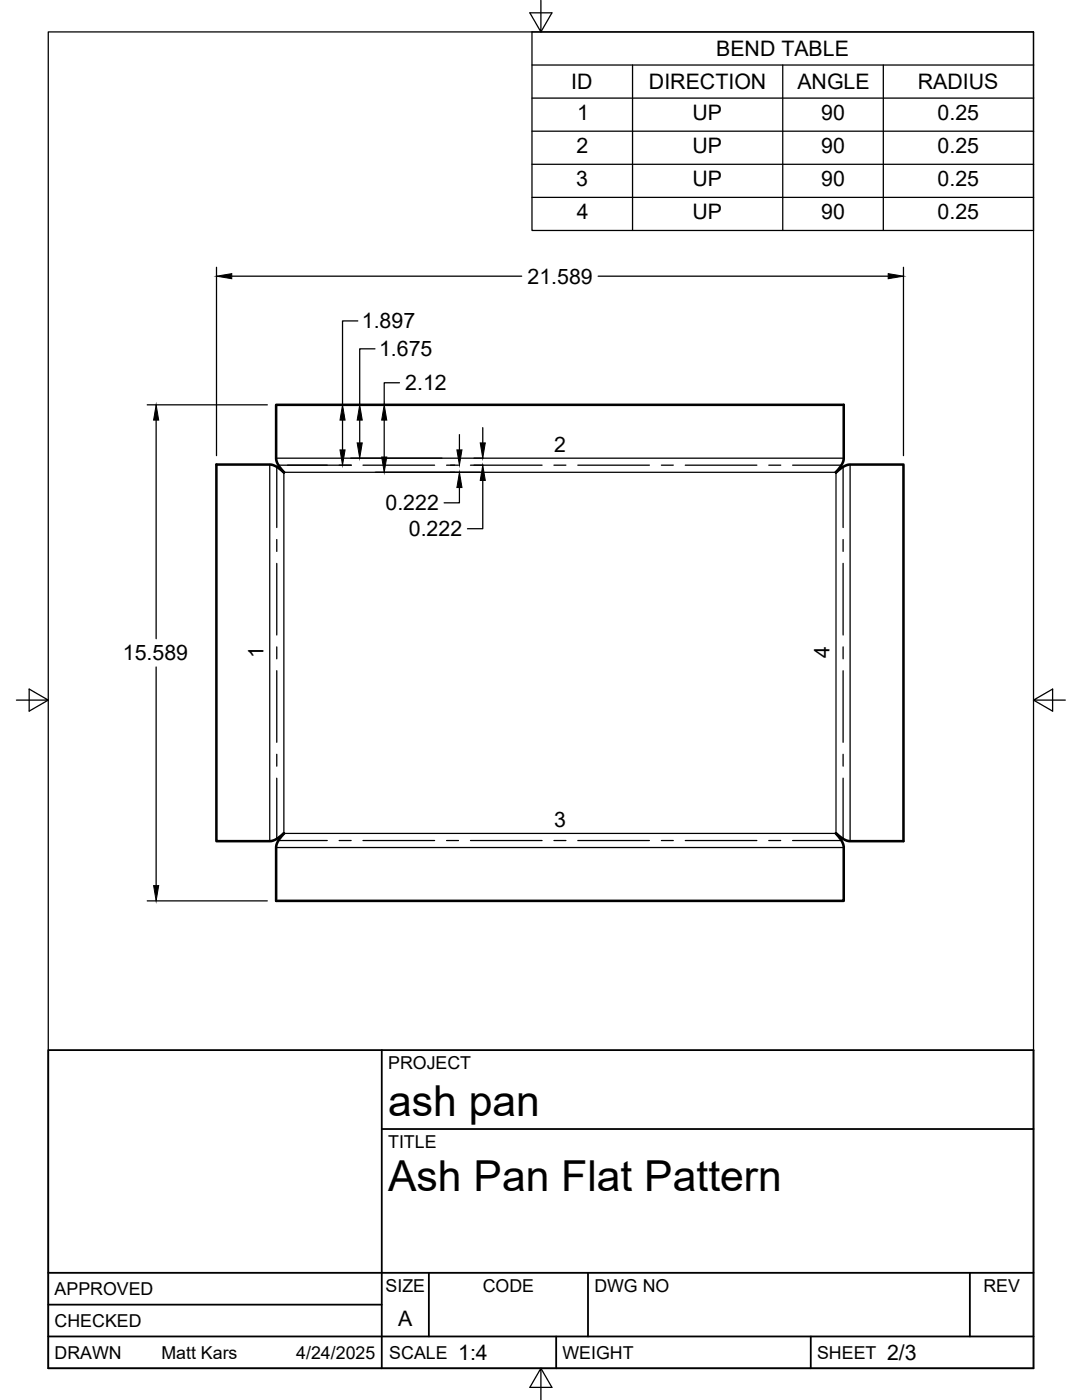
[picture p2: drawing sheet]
<svg xmlns="http://www.w3.org/2000/svg" width="216mm" height="279mm" viewBox="0 0 216 279" stroke-linecap="round" stroke-linejoin="round" font-family="sans-serif">
<!-- layer: Visible -->
<path d="M55.1 80.8h113.3v10.8l-.4 1.2-1.2 1.5 1.6-1.2 1.1-.4h10.8v75.2h-10.8l-1.2-.4-1.5-1.2 1.2 1.5 .4 1.2v10.8h-113.3v-10.8l.4-1.2 1.2-1.5-1.6 1.2-1.1 .4h-10.8v-75.2h10.8l1.1 .4 1.6 1.2-1.2-1.5-.4-1.2z" fill="none" stroke="#000" stroke-width=".51"/>
<!-- layer: Bend Center -->
<g fill="none" stroke="#000" stroke-width=".25">
<path d="M55.2 93.2v12.1M55.6 92.8h9.7M67.7 92.8h2.4M72.4 92.8h14.3M89.1 92.8h2.4M93.9 92.8h14.3M110.5 92.8h2.4M115.3 92.8h14.3M132 92.8h2.3M136.7 92.8h14.3M153.4 92.8h2.4M158.2 92.8h9.7"/>
<path d="M168.2 93.2v12.1M55.2 107.7v2.3M55.2 112.4v14.3M168.2 107.7v2.3M168.2 112.4v14.3M55.2 129.1v2.4M55.2 133.9v14.2M168.2 129.1v2.4M168.2 133.9v14.2M55.2 150.5v2.4M55.2 155.3v12.1M168.2 150.5v2.4"/>
<path d="M168.2 155.3v12.1M55.6 167.7h9.7M67.7 167.7h2.4M72.4 167.7h14.3M89.1 167.7h2.4M93.9 167.7h14.3M110.5 167.7h2.4M115.3 167.7h14.3M132 167.7h2.3M136.7 167.7h14.3M153.4 167.7h2.4M158.2 167.7h9.7"/>
</g>
<!-- layer: Visible Narrow -->
<path d="M53.8 92.7v75.2M55.1 91.4h113.3M56.6 94.3v72M56.7 94.3h110.1M166.8 94.3v72M169.6 92.7v75.2M55.1 169.1h113.3M56.7 166.3h110.1" fill="none" stroke="#000" stroke-width=".25"/>
<!-- layer: Border -->
<path d="M9.6 6.4h196.6v266.7h-196.6zM107.9 0v6.4l-2.2-3.8h4.4l-2.2 3.8M3.3 139.7h6.3l-3.8-2.2v4.4l3.8-2.2M206.2 139.7l3.8 2.2v-4.4l-3.8 2.2h6.4M107.9 273.1l2.2 3.8h-4.4l2.2-3.8v6.3" fill="none" stroke="#000" stroke-width=".25"/>
<!-- layer: Titleblock -->
<path d="M9.6 209.6h196.6v63.5h-196.6zM76.2 209.6v63.5M76.2 225.3h130M9.6 254h196.6M85.6 254v12.7M117.3 254v12.7M193.5 254v12.7M9.6 266.7h196.6M9.6 260.4h66.6M111 266.7v6.4M161.8 266.7v6.4" fill="none" stroke="#000" stroke-width=".36"/>
<!-- layer: Bend Tables -->
<path d="M106.2 6.4h100v39.6h-100zM106.2 13h100M106.2 19.6h100M126.2 13v33M156.2 13v33M176.3 13v33M106.2 26.2h100M106.2 32.8h100M106.2 39.4h100" fill="none" stroke="#000" stroke-width=".25"/>
<!-- layer: FD_Dimensions -->
<g fill="none" stroke="#000" stroke-width=".25">
<path d="M43.2 53.3v37.6M46.2 55.1h57.9M119.4 55.1h57.8M180.3 53.3v37.6M71.4 64.1h-3.1v16.7M74.8 69.6h-3v11.2M79.7 76.4h-3v4.4M29.4 80.8h23.9M31.2 83.8v43.7M57.4 80.8h38.5M57.4 92.8h12.7M68.3 83.8v6"/>
<path d="M70 91.4h18.2M71.8 83.8v4.6M74.9 94.3h21M76.7 83.8v7.4M89.9 92.8h.8M91.7 97.3v3.1h-3.1M91.7 86.7v3.1M94.6 91.4h1.8M94.6 92.8h1.8M96.3 95.9v9.6h-3M96.3 85.3v3.1M31.2 133.1v43.6"/>
<path d="M29.4 179.8h23.9"/>
</g>
<g fill="#000" stroke="#000" stroke-width=".2">
<path d="M43.2 55.1l3-.5v1zM177.2 54.6l3.1 .5-3.1 .5zM31.2 80.8l.5 3h-1.1zM67.8 89.8h1.1l-.6 3zM68.3 80.8l.6 3h-1.1zM71.3 88.4h1l-.5 3zM71.8 80.8l.5 3h-1zM76.2 91.2h1l-.5 3.1zM76.7 80.8l.5 3h-1zM91.2 89.8h1l-.5 3zM91.7 94.3l.5 3h-1zM95.8 88.4h1l-.5 3z"/>
<path d="M96.3 92.8l.5 3.1h-1zM30.6 176.7h1.1l-.5 3.1z"/>
</g>
<g font-size="8.5">
<text x="77.4" y="222.8">ash pan</text>
<text x="77.4" y="237.8">Ash Pan Flat Pattern</text>
</g>
<g font-size="4.3">
<text x="142.9" y="11.2">BEND TABLE</text>
<text x="114" y="17.8">ID</text>
<text x="129.5" y="17.8">DIRECTION</text>
<text x="159.1" y="17.8">ANGLE</text>
<text x="183.1" y="17.8">RADIUS</text>
<text x="115.2" y="23.9">1</text>
<text x="138.2" y="23.9">UP</text>
<text x="163.9" y="23.9">90</text>
<text x="187.1" y="23.9">0.25</text>
<text x="115" y="30.5">2</text>
<text x="138.2" y="30.5">UP</text>
<text x="163.9" y="30.5">90</text>
<text x="187.1" y="30.5">0.25</text>
<text x="115" y="37.1">3</text>
<text x="138.2" y="37.1">UP</text>
<text x="163.9" y="37.1">90</text>
<text x="187.1" y="37.1">0.25</text>
<text x="115.1" y="43.7">4</text>
<text x="138.2" y="43.7">UP</text>
<text x="163.9" y="43.7">90</text>
<text x="187.1" y="43.7">0.25</text>
<text x="105.3" y="56.6">21.589</text>
<text x="72.2" y="65.6">1.897</text>
<text x="75.6" y="71.1">1.675</text>
<text x="80.9" y="77.9">2.12</text>
<text x="110.6" y="90.2">2</text>
<text x="76.9" y="101.9">0.222</text>
<text x="81.6" y="107">0.222</text>
<text x="24.5" y="131.8">15.589</text>
<text x="52.6" y="131.3" transform="rotate(-90 52.6 131.3)">1</text>
<text x="165.5" y="131.4" transform="rotate(-90 165.5 131.4)">4</text>
<text x="110.6" y="165">3</text>
<text x="79.5" y="264.5">A</text>
<text x="91.4" y="271.4">1:4</text>
<text x="177" y="271.4">2/3</text>
</g>
<g font-size="3.5">
<text x="77.4" y="213.4">PROJECT</text>
<text x="77.4" y="229.1">TITLE</text>
<text x="76.9" y="257.8">SIZE</text>
<text x="96.3" y="257.8">CODE</text>
<text x="118.6" y="257.8">DWG NO</text>
<text x="196.2" y="257.8">REV</text>
<text x="10.9" y="258.5">APPROVED</text>
<text x="10.9" y="264.8">CHECKED</text>
<text x="10.9" y="271.2">DRAWN</text>
<text x="32.2" y="271.2">Matt Kars</text>
<text x="59.1" y="271.2">4/24/2025</text>
<text x="77.7" y="271.2">SCALE</text>
<text x="112.2" y="271.2">WEIGHT</text>
<text x="163" y="271.2">SHEET</text>
</g>
</svg>
